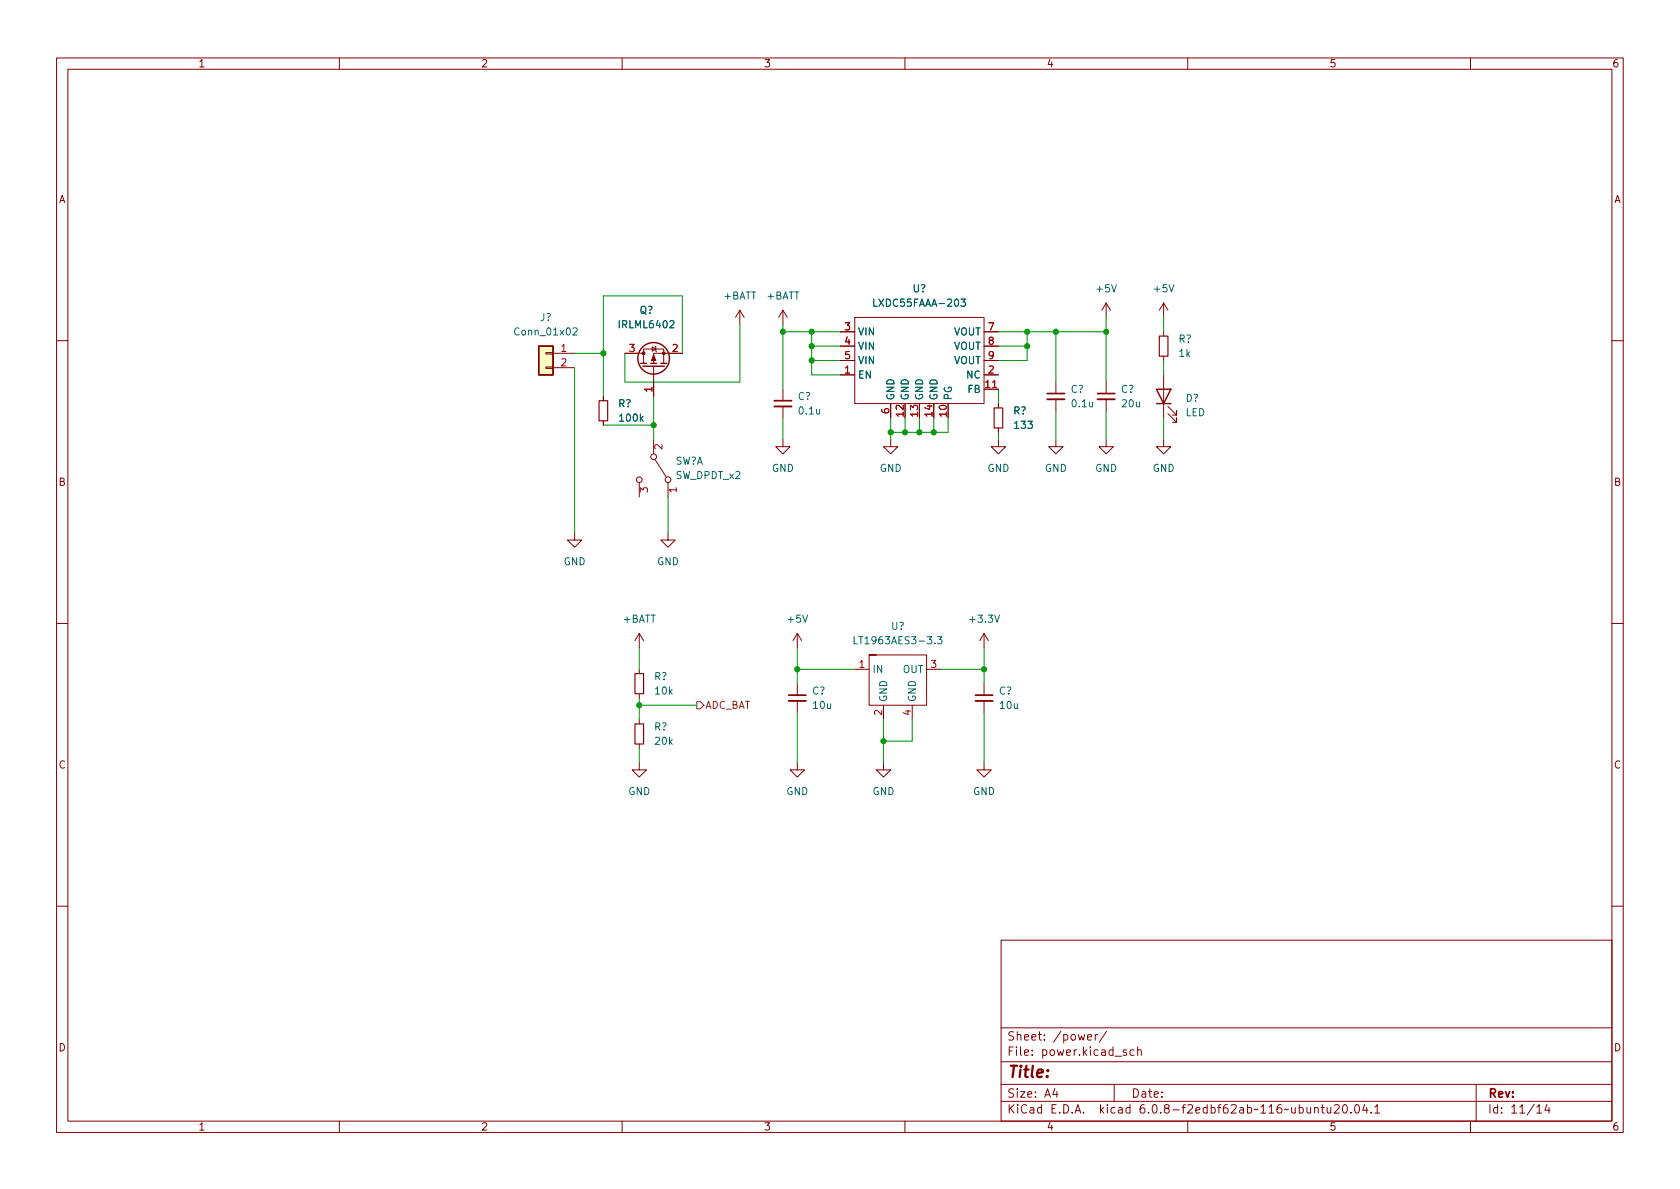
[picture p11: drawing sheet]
<svg xmlns="http://www.w3.org/2000/svg" width="297mm" height="210mm" viewBox="0 0 297 210" stroke-linecap="round" stroke-linejoin="round" font-family="sans-serif">
<g fill="none" stroke="#840000" stroke-width=".18">
<path d="M10 10.2h277v190.1h-277zM12 12.2h273v186.1h-273zM60 10.2v2M110 10.2v2M160 10.2v2M210 10.2v2M260 10.2v2M130.8 54.9l-.8 1.2M130.8 54.9v2.5M130.8 54.9l.8 1.2M138.4 54.9v2.5M138.4 54.9l-.7 1.2"/>
<path d="M138.4 54.9l.8 1.2M148.6 58.7h2.5M151.1 56.1h22.9v15.3h-22.9zM174 58.7h2.5M195.6 53.6l-.8 1.3M195.6 53.6v2.5M195.6 53.6l.7 1.3M205.7 53.6v2.5M205.7 58.7v.7M205.7 53.6l-.7 1.3M205.7 53.6l.8 1.3M10 60.2h2"/>
<path d="M96.5 64.9h1.3v.2h-1.3zM96.5 62.4h1.3v.2h-1.3zM97.8 62.5h3.8M97.8 65h3.8M106.7 70.1v.8M106.7 74.4v.8M110.5 62.5h3.3M113.8 64.3v-2.6h3.5v2.6M115.3 61.3l.7 .4-.7 .4zM115.6 64.8v5.3M115.6 77.7v2.6M115.8 61.2l.2 .1v.8l.1 .1"/>
<path d="M120.6 62.5h-5v1.8M138.4 77.7v1.3h1.3l-1.3 1.3-1.2-1.3h1.2M138.4 68.8v2.1M138.4 71.9v2M148.6 66.3h2.5M148.6 61.2h2.5M148.6 63.7h2.5M157.5 77.7v1.3h1.2l-1.2 1.3-1.3-1.3h1.3M157.5 71.4v2.5M174 66.3h2.5M174 68.8h2.5M174 61.2h2.5"/>
<path d="M174 63.7h2.5M176.5 77.7v1.3h1.3l-1.3 1.3-1.2-1.3h1.2M176.5 71.4v.7M176.5 75.7v.7M186.7 77.7v1.3h1.3l-1.3 1.3-1.3-1.3h1.3M186.7 67.6v2M186.7 70.6v2M195.6 77.7v1.3h1.2l-1.2 1.3-1.3-1.3h1.3M195.6 67.6v2M195.6 70.6v2M205.7 77.7v1.3h1.3l-1.3 1.3-1.2-1.3h1.2M205.7 63v.7"/>
<path d="M205.7 66.3v7.6M206.5 73.1l1.5 1.6v-.8v.8h-.7M206.5 71.9l1.5 1.5v-.8v.8h-.7M285 60.2h2M101.6 94.2v1.3h1.3l-1.3 1.3-1.3-1.3h1.3M113 85.3v2.6M115.8 81.3l2.1 3.1M118.1 94.2v1.3h1.3l-1.3 1.3-1.3-1.3h1.3M118.1 85.3v2.6M10 110.2h2M113 112v2.5M113 118.4v.7"/>
<path d="M113 112l-.7 1.3M113 112l.8 1.3M141 112l-.8 1.3M141 112v2.5M141 112l.7 1.3M151.1 118.4h2.6M153.7 115.8h10.1v8.9h-10.1v-8.9h1.2M163.8 118.4h2.6M174 112l-.8 1.3M174 112v2.5M174 112l.8 1.3M285 110.2h2"/>
<path d="M113 134.9v1.2h1.3l-1.3 1.3-1.2-1.3h1.2M113 122.7v.7M113 127.2v.8M113 131.6v.7M141 134.9v1.2h1.2l-1.2 1.3-1.3-1.3h1.3M141 120.9v2M141 123.9v2.1M156.2 134.9v1.2h1.3l-1.3 1.3-1.3-1.3h1.3M156.2 124.7v2.5M161.3 124.7v2.5M174 134.9v1.2h1.3l-1.3 1.3-1.3-1.3h1.3M174 120.9v2"/>
<path d="M174 123.9v2.1M10 160.2h2M177 166.3h108v32h-108zM285 160.2h2M60 198.3v2M110 198.3v2M160 198.3v2M177 194.8h108M177 191.8h108M177 187.8h108M177 181.8h108M186.5 192.5l-.4 1h1"/>
<path d="M186.9 193v1M192.3 183.4l.7-.1-.1-.3-.4-.1-.2 .2 .1 .8h.5M193.6 182.9v1M194.1 182.9l-.3 .1-.2 .2M195.6 182.4l-1.2 1.9M197 191.8v3M199.1 185.7l-.3-.1-.2 .2v.3l.5 .1v.4h-.5M200.5 185.7l-.4-.1-.3 .3v.4l.1 .3h.6M201.1 185.8l.3-.2 .3 .1 .1 .9M201.1 185.1v1.5M210 198.3v2M232.4 196l.2-.2 .4 .1 .1 .9"/>
<path d="M232.4 195.8v1M233.6 195.8h.5M233.8 195.3v1.3l.3 .2M234.6 195.8l.1 1h.4l.2-.1M235.3 195.8v1M235.9 195.5l.6-.2 .2 .2 .1 .3-.9 1h.9M237.6 195.4l.1-.1a.81 .81 0 0 1 .6 .7 .81 .81 0 0 1-.3 .8h-.1a.81 .81 0 0 1-.6-.6 .81 .81 0 0 1 .3-.8zM238.9 196.7v.1M239.7 195.4l.2-.1a.81 .81 0 0 1 .5 .7 .81 .81 0 0 1-.3 .8h-.1a.81 .81 0 0 1-.6-.6 .81 .81 0 0 1 .3-.8zM241.3 195.3l-.4 1h1M241.6 195.8v1M242.4 196.7v.1"/>
<path d="M243.1 195.8l.4-.5v1.5M243.1 196.8h.8M260 198.3v2M261 191.8v6.5M271.7 195.8l.5-.5v1.5M271.7 196.8h.9M273.5 195.3l-.4 1h1M273.9 195.8v1"/>
<circle cx="113" cy="84.8" r=".51"/>
<circle cx="115.6" cy="80.8" r=".51"/>
<circle cx="118.1" cy="84.8" r=".51"/>
</g>
<path d="M136.9 71.9h3.1M185.2 70.6h3M194.1 70.6h3M139.4 123.9h3.1M172.5 123.9h3" fill="none" stroke="#840000" stroke-width=".33"/>
<path d="M136.9 70.9h3.1M185.2 69.6h3M194.1 69.6h3M139.4 122.9h3.1M172.5 122.9h3" fill="none" stroke="#840000" stroke-width=".3"/>
<path d="M205 59.4h1.5v3.6h-1.5zM105.9 70.9h1.5v3.5h-1.5zM175.8 72.1h1.5v3.6h-1.5zM112.3 119.1h1.5v3.6h-1.5zM112.3 128h1.5v3.6h-1.5z" fill="none" stroke="#840000" stroke-width=".2"/>
<path d="M101.3 58.1l.5-.1 .3 .3-.8 .9h.8M169.9 52.9h.8l-.4 .5 .3 .1v.5l-.1 .2-.6-.2M151 112.6v1.3h.6M165.8 112.6h.8l-.5 .5 .4 .1v.5l-.2 .2-.5-.2" fill="none" stroke="#006464" stroke-width=".18"/>
<g fill="none" stroke="#840000" stroke-width=".25">
<path d="M95.2 61.2h2.6v5.1h-2.6zM113.3 64.3h1M113.7 64.8h3.8M115.1 64.3h1M116.8 64.3h1.1M204.5 68.8h2.5l-1.3 2.6zM204.5 71.4h2.5"/>
<circle cx="115.6" cy="63.4" r="2.79"/>
</g>
<g fill="#840000" stroke="#840000" stroke-width=".18">
<path d="M115.6 62.7l.4 1h-.8z"/>
<circle cx="117.3" cy="62.5" r=".25"/>
<circle cx="113.8" cy="62.5" r=".25"/>
</g>
<path d="M95.2 61.2h2.6v5.1h-2.6z" fill="#ffffc2" stroke="#ffffc2" stroke-width=".18"/>
<path d="M123.2 124.1h.6l.7 .6-.7 .6h-.6z" fill="none" stroke="#725600" stroke-width=".18"/>
<g fill="none" stroke="#009600" stroke-width=".18">
<path d="M130.8 57.4v10.2h-20.3v-5.1M138.4 58.7h10.2M138.4 57.4v11.4M143.5 58.7v7.6h5.1M176.5 58.7h19.1M181.6 58.7v5h-5.1M186.7 58.7v8.9M195.6 56.1v11.5M205.7 56.1v2.6M101.6 65v29.2M101.6 62.5h5.1M106.7 75.2h8.9"/>
<path d="M115.6 70.1v7.6M120.6 62.5v-10.2h-13.9v17.8M138.4 73.9v3.8M143.5 61.2h5.1M143.5 63.7h5.1M157.5 73.9v3.8M160 73.9v2.5M162.6 73.9v2.5M165.1 73.9v2.5M167.6 73.9v2.5h-10.1M176.5 61.2h5.1M176.5 68.8v2.6"/>
<path d="M176.5 76.4v1.3M186.7 72.6v5.1M195.6 72.6v5.1M205.7 63.7v2.6M205.7 73.9v3.8M118.1 87.9v6.3M113 114.5v3.9M141 114.5v6.4M141 118.4h10.1M166.4 118.4h7.6M174 114.5v6.4M113 123.4v3.8"/>
<path d="M113 132.3v2.6M113 124.7h10.2M141 126v8.9M156.2 127.2v7.7M161.3 127.2v3.9h-5.1M174 126v8.9"/>
</g>
<g fill="#009600" stroke="#009600" stroke-width=".18">
<circle cx="113" cy="124.7" r=".46"/>
<circle cx="143.5" cy="61.2" r=".46"/>
<circle cx="143.5" cy="63.7" r=".46"/>
<circle cx="156.2" cy="131.1" r=".46"/>
<circle cx="141" cy="118.4" r=".46"/>
<circle cx="162.6" cy="76.4" r=".46"/>
<circle cx="160" cy="76.4" r=".46"/>
<circle cx="174" cy="118.4" r=".46"/>
<circle cx="165.1" cy="76.4" r=".46"/>
<circle cx="157.5" cy="76.4" r=".46"/>
<circle cx="115.6" cy="75.2" r=".46"/>
<circle cx="138.4" cy="58.7" r=".46"/>
<circle cx="143.5" cy="58.7" r=".46"/>
<circle cx="106.7" cy="62.5" r=".46"/>
<circle cx="181.6" cy="61.2" r=".46"/>
<circle cx="186.7" cy="58.7" r=".46"/>
<circle cx="195.6" cy="58.7" r=".46"/>
<circle cx="181.6" cy="58.7" r=".46"/>
</g>
<text font-size="2.8" fill="#840000" x="178" y="190.6">Title:</text>
<g font-size="2.1" fill="#840000">
<text x="178" y="184">Sheet: /power/</text>
<text x="178" y="186.7">File: power.kicad_sch</text>
<text x="178" y="196.9">KiCad E.D.A. kicad 6.0.8-f2edbf62ab~116~ubuntu20.04.1</text>
<text x="178" y="194.1">Size: A4</text>
<text x="200" y="194.1">Date:</text>
<text x="263" y="194.1">Rev:</text>
<text x="263" y="196.9">Id: 11/14</text>
</g>
<g font-size="1.8" fill="#840000">
<text x="35" y="11.9">1</text>
<text x="85" y="11.9">2</text>
<text x="135" y="11.9">3</text>
<text x="185" y="11.9">4</text>
<text x="235" y="11.9">5</text>
<text x="285" y="11.9">6</text>
<text x="10.3" y="35.9">A</text>
<text x="285.3" y="35.9">A</text>
<text x="10.3" y="85.9">B</text>
<text x="285.3" y="85.9">B</text>
<text x="10.3" y="135.9">C</text>
<text x="285.3" y="135.9">C</text>
<text x="10.3" y="185.9">D</text>
<text x="285.3" y="185.9">D</text>
<text x="35" y="199.9">1</text>
<text x="85" y="199.9">2</text>
<text x="135" y="199.9">3</text>
<text x="185" y="199.9">4</text>
<text x="235" y="199.9">5</text>
<text x="285" y="199.9">6</text>
</g>
<g font-size="1.8" fill="#006464">
<text x="127.9" y="53">+BATT</text>
<text x="135.6" y="53">+BATT</text>
<text x="161.4" y="51.7">U?</text>
<text x="194" y="51.7">+5V</text>
<text x="204.1" y="51.7">+5V</text>
<text x="91.3" y="59.3">Conn_01x02</text>
<text x="95.5" y="56.8">J?</text>
<text x="109.6" y="58">IRLML6402</text>
<text x="113.1" y="55.5">Q?</text>
<text x="151.6" y="59.3">VIN</text>
<text x="154.9" y="54.2">LXDC55FAAA-203</text>
<text x="168.6" y="59.3">VOUT</text>
<text x="151.6" y="61.8">VIN</text>
<text x="151.6" y="64.4">VIN</text>
<text x="168.6" y="61.8">VOUT</text>
<text x="168.6" y="64.4">VOUT</text>
<text x="208.4" y="60.6">R?</text>
<text x="208.5" y="63.1">1k</text>
<text x="141" y="70.7">C?</text>
<text x="151.6" y="66.9">EN</text>
<text x="158.1" y="70.9" transform="rotate(-90 158.1 70.9)">GND</text>
<text x="160.7" y="70.9" transform="rotate(-90 160.7 70.9)">GND</text>
<text x="163.2" y="70.9" transform="rotate(-90 163.2 70.9)">GND</text>
<text x="165.7" y="70.9" transform="rotate(-90 165.7 70.9)">GND</text>
<text x="168.3" y="70.9" transform="rotate(-90 168.3 70.9)">PG</text>
<text x="170.9" y="66.9">NC</text>
<text x="171.1" y="69.5">FB</text>
<text x="189.3" y="69.5">C?</text>
<text x="198.2" y="69.5">C?</text>
<text x="209.6" y="71.1">D?</text>
<text x="109.3" y="72">R?</text>
<text x="109.7" y="74.5">100k</text>
<text x="141.4" y="73.3">0.1u</text>
<text x="179.1" y="73.3">R?</text>
<text x="179.5" y="75.8">133</text>
<text x="189.6" y="72">0.1u</text>
<text x="198.5" y="72">20u</text>
<text x="209.6" y="73.6">LED</text>
<text x="119.3" y="82.2">SW?A</text>
<text x="136.5" y="83.4">GND</text>
<text x="155.5" y="83.4">GND</text>
<text x="174.6" y="83.4">GND</text>
<text x="184.7" y="83.4">GND</text>
<text x="193.6" y="83.4">GND</text>
<text x="203.8" y="83.4">GND</text>
<text x="119.5" y="84.7">SW_DPDT_x2</text>
<text x="99.6" y="99.9">GND</text>
<text x="116.1" y="99.9">GND</text>
<text x="110.2" y="110.1">+BATT</text>
<text x="139.4" y="110.1">+5V</text>
<text x="151.9" y="113.9">LT1963AES3-3.3</text>
<text x="157.6" y="111.4">U?</text>
<text x="171.7" y="110.1">+3.3V</text>
<text x="154.2" y="119">IN</text>
<text x="159.6" y="119">OUT</text>
<text x="115.6" y="120.3">R?</text>
<text x="115.9" y="122.8">10k</text>
<text x="143.6" y="122.8">C?</text>
<text x="143.8" y="125.3">10u</text>
<text x="156.8" y="124.2" transform="rotate(-90 156.8 124.2)">GND</text>
<text x="161.9" y="124.2" transform="rotate(-90 161.9 124.2)">GND</text>
<text x="176.6" y="122.8">C?</text>
<text x="176.9" y="125.3">10u</text>
<text x="115.6" y="129.2">R?</text>
<text x="115.9" y="131.7">20k</text>
<text x="111.1" y="140.6">GND</text>
<text x="139" y="140.6">GND</text>
<text x="154.2" y="140.6">GND</text>
<text x="172" y="140.6">GND</text>
</g>
<g font-size="1.8" fill="#a90000">
<text x="149.4" y="58.4">3</text>
<text x="174.8" y="58.4">7</text>
<text x="99.2" y="62.2">1</text>
<text x="99.2" y="64.8">2</text>
<text x="111.3" y="62.2">3</text>
<text x="118.9" y="62.2">2</text>
<text x="149.4" y="61">4</text>
<text x="149.4" y="63.5">5</text>
<text x="174.8" y="61">8</text>
<text x="174.8" y="63.5">9</text>
<text x="115.3" y="69.3" transform="rotate(-90 115.3 69.3)">1</text>
<text x="149.4" y="66">1</text>
<text x="174.3" y="68.6">11</text>
<text x="174.8" y="66">2</text>
<text x="157.2" y="73.1" transform="rotate(-90 157.2 73.1)">6</text>
<text x="159.8" y="73.6" transform="rotate(-90 159.8 73.6)">12</text>
<text x="162.3" y="73.6" transform="rotate(-90 162.3 73.6)">13</text>
<text x="164.8" y="73.6" transform="rotate(-90 164.8 73.6)">14</text>
<text x="167.4" y="73.6" transform="rotate(-90 167.4 73.6)">10</text>
<text x="117.1" y="79.5" transform="rotate(-90 117.1 79.5)">2</text>
<text x="114.6" y="87.1" transform="rotate(-90 114.6 87.1)">3</text>
<text x="119.6" y="87.1" transform="rotate(-90 119.6 87.1)">1</text>
<text x="151.9" y="118.1">1</text>
<text x="164.6" y="118.1">3</text>
<text x="156" y="126.5" transform="rotate(-90 156 126.5)">2</text>
<text x="161" y="126.5" transform="rotate(-90 161 126.5)">4</text>
</g>
<text font-size="1.8" fill="#725600" x="124.7" y="125.3">ADC_BAT</text>
</svg>
